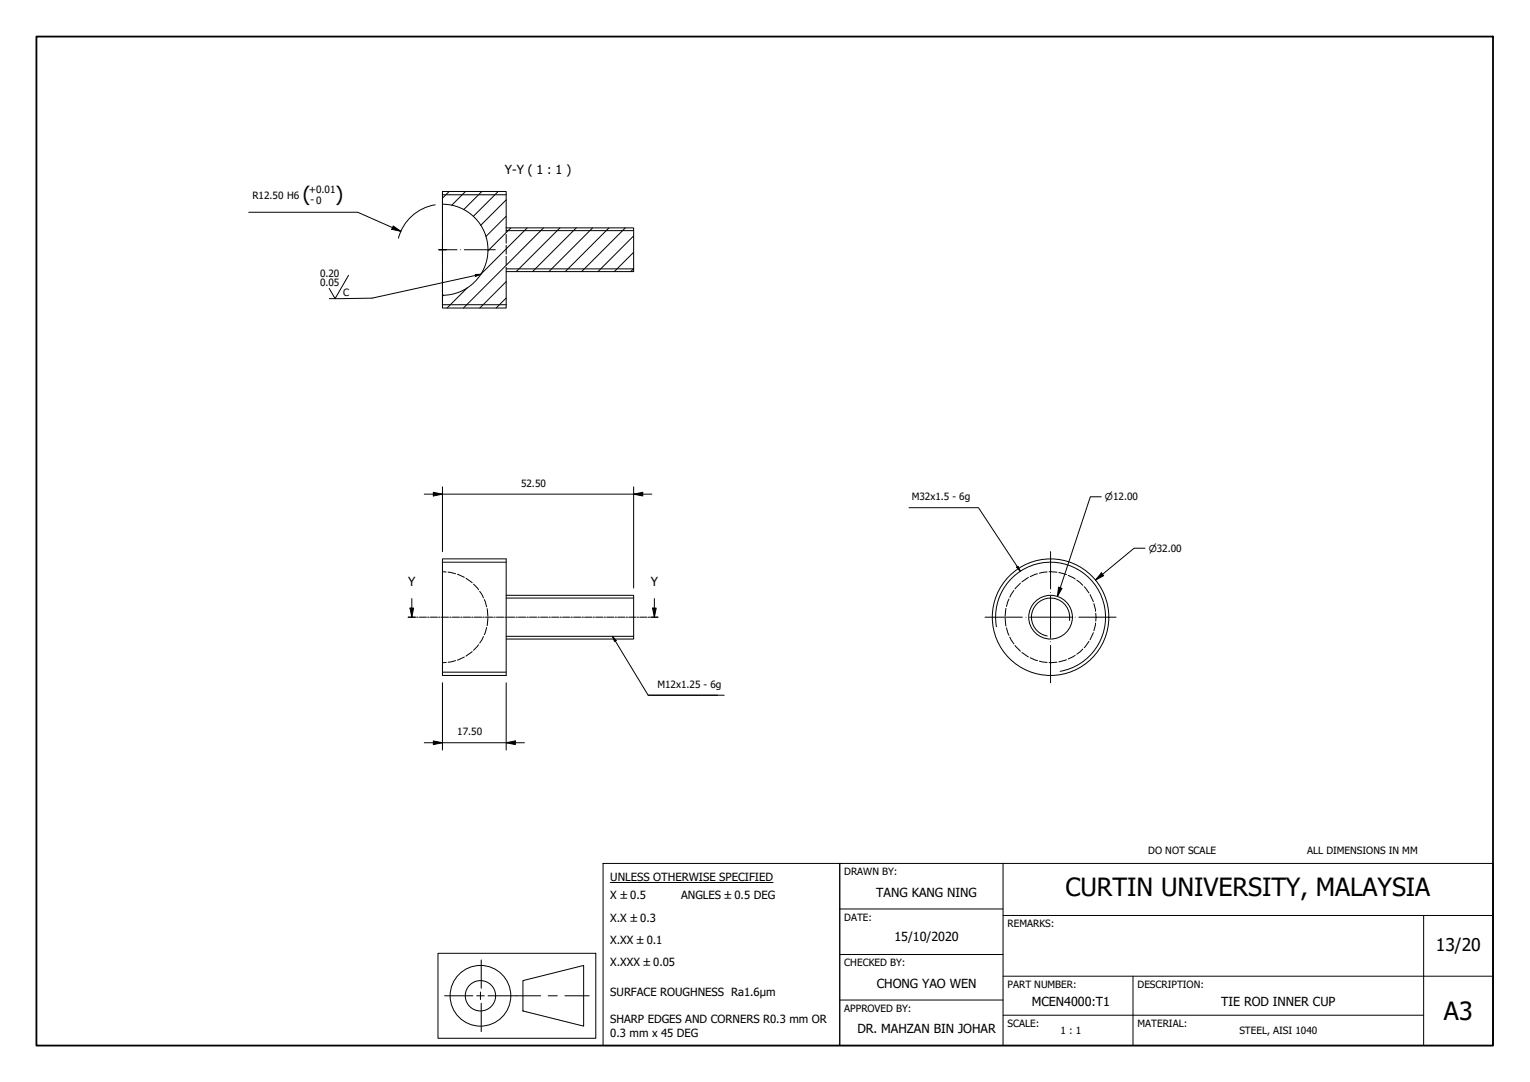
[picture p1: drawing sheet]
<svg xmlns="http://www.w3.org/2000/svg" width="420mm" height="297mm" viewBox="0 0 420 297" stroke-linecap="round" stroke-linejoin="round" font-family="sans-serif">
<!-- layer: Hatch (ISO) -->
<g fill="none" stroke="#000" stroke-width=".27">
<path d="M123.3 52.6l-1.8 1.8M127.8 52.6l-3.7 3.7M132.3 52.6l-5 5M136.8 52.6l-6.8 6.8M139 59.4l-5.6 5.5M139 54.9l-7 7M128.3 79l-5.5 5.6M139 77.3l-7.2 7.3M140.3 62.6l-6.3 6.3M144.8 62.6l-12.9 12.9M149.3 62.6l-22 22M153.8 62.6l-12 12"/>
<path d="M158.2 62.6l-12 12M162.7 62.6l-12 12M167.2 62.6l-12 12M171.7 62.6l-12 12M174 73.7l-.8 .9M174 69.3l-5.3 5.3M174 64.8l-9.8 9.8M121.8 81l-.3 .3M139 81.8l-2.8 2.8"/>
</g>
<!-- layer: Hidden (ISO) -->
<g fill="none" stroke="#000" stroke-width=".27">
<path d="M139 62.6v1.2M139 64.4v2.4M139 67.4v2.4M139 70.4v2.4M139 73.4v1.2M121.5 156.9l1 .1M123.1 157.1l2 .4M125.6 157.6l1.9 .9M128 158.8l1.7 1.2M282.4 158.5l-1.8 1.2M284.9 157.5l-2 .8M287.6 157l-2.2 .4"/>
<path d="M288.1 157l2.1 .1M290.8 157.2l2.1 .5M293.4 158l1.9 1M295.7 159.3l1.6 1.4M129.7 178.9l-1.7 1.2M130 160.3l1.4 1.6M131.4 177l-1.4 1.5M131.7 162.3l1.1 1.8M132.8 174.7l-1.1 1.8M133 164.6l.6 2M133.6 172.3l-.6 2M133.8 167.1l.2 2.1"/>
<path d="M134 169.7l-.2 2.1M276 169.7l.3 2.2M276.3 167l-.3 2.2M276.4 172.4l.7 2M277.1 164.5l-.7 2M277.3 174.9l1.1 1.9M278.4 162.1l-1.1 1.9M278.7 177.2l1.5 1.6M280.2 160.1l-1.5 1.6M280.6 179.1l1.8 1.2M295.3 179.9l-1.9 1M297.3 178.2l-1.6 1.4"/>
<path d="M297.7 161.1l1.3 1.7M299 176.1l-1.3 1.7M299.3 163.2l.9 2M300.2 173.7l-.9 1.9M300.4 165.7l.5 2.1M300.9 171l-.5 2.2M300.9 168.4v2.1M122.5 181.8l-1 .1M125.1 181.4l-2 .4M127.5 180.4l-1.9 .8M282.9 180.6l2 .8M285.4 181.5l2.2 .3"/>
<path d="M290.2 181.8l-2.1 .1M292.9 181.1l-2.1 .6"/>
</g>
<!-- layer: Visible (ISO) -->
<g fill="none" stroke="#000" stroke-width=".27">
<path d="M121.5 56.1a12.5 12.5 0 0 1 12.5 12.5 12.5 12.5 0 0 1-12.5 12.5M121.5 52.6h17.5v10h35v12h-35v10h-17.5zM121.5 153.4h17.5v32h-17.5zM139 163.4h35v12h-35"/>
<circle cx="288.5" cy="169.4" r="16"/>
<circle cx="288.5" cy="169.4" r="6"/>
</g>
<!-- layer: Visible Narrow (ISO) -->
<path d="M121.5 53.5h17.5M139 73.8h35M139 63.3h35M121.5 83.7h17.5M121.5 154.3h17.5M139 164.2h35M139 174.7h35M273.6 172.1a15.1 15.1 0 0 1 12.3-17.5 15.1 15.1 0 0 1 17.5 12.2 15.1 15.1 0 0 1-12.3 17.5M293.7 170.3a5.2 5.2 0 0 0-4.3-6 5.2 5.2 0 0 0-6.1 4.2 5.2 5.2 0 0 0 4.3 6.1M121.5 184.5h17.5" fill="none" stroke="#000" stroke-width=".27"/>
<!-- layer: Section Line (ISO) -->
<g fill="none" stroke="#000" stroke-width=".27">
<path d="M112.1 169.4h2M112.6 166.9h1l-.5 2.5zM113.1 164.3v5.1M114.4 169.4h.4M115.1 169.4h2M117.4 169.4h.4M118.2 169.4h1.9M120.5 169.4h.4M121.2 169.4h2M123.5 169.4h.4M124.2 169.4h2M126.5 169.4h.4"/>
<path d="M127.2 169.4h2M129.5 169.4h.4M130.3 169.4h1.9M132.6 169.4h.4M133.3 169.4h2M135.6 169.4h.4M136.3 169.4h2M138.6 169.4h.4M139.3 169.4h2M141.7 169.4h.3M142.4 169.4h2M144.7 169.4h.4"/>
<path d="M145.4 169.4h2M147.7 169.4h.4M148.4 169.4h2M150.7 169.4h.4M151.5 169.4h1.9M153.8 169.4h.4M154.5 169.4h2M156.8 169.4h.4M157.5 169.4h2M159.8 169.4h.4M160.5 169.4h2M162.9 169.4h.3"/>
<path d="M163.6 169.4h2M165.9 169.4h.4M166.6 169.4h2M168.9 169.4h.4M169.6 169.4h2M171.9 169.4h.4M172.7 169.4h1.9M175 169.4h.4M175.7 169.4h2M178 169.4h.4M178.7 169.4h2M179.2 166.9h1l-.5 2.5z"/>
<path d="M179.7 164.3v5.1"/>
</g>
<g fill="#000">
<path d="M112.6 166.9h1l-.5 2.5z" fill-rule="evenodd"/>
<path d="M179.2 166.9h1l-.5 2.5z" fill-rule="evenodd"/>
</g>
<!-- layer: Border (ISO) -->
<path d="M10 10h400v277h-400z" fill="none" stroke="#000" stroke-width=".5"/>
<!-- layer: Title (ISO) -->
<g fill="none" stroke="#000" stroke-width=".27">
<path d="M165.6 237h65v50h-65zM230.6 237h179.4v50h-179.4zM275.5 237v50M167.6 242.3h44.7M230.6 249.5h44.9M275.5 251.3h134.5M391 251.3v35.7M120.3 261.7h43.3v23.3h-43.3zM122.1 273.4h7.8M130.9 273.4h2.1M131.9 272.3v2.1M132.2 263.5v7.8"/>
<path d="M132.2 275.4v7.8M134 273.4h14.5M143.6 269.2l16.7-4.2v16.7l-16.7-4.2zM150.5 273.4h2.6M155.1 273.4h6.7M230.6 274.5h44.9M230.6 262h44.9M275.5 278.7h115.5M275.5 268h134.5M311.1 268v19"/>
<circle cx="131.9" cy="273.4" r="8.3"/>
<circle cx="131.9" cy="273.4" r="4.2"/>
</g>
<!-- layer: Dimension (ISO) -->
<g fill="none" stroke="#000" stroke-width=".27">
<path d="M68.3 58.3h30l11.8 5.2M119.5 56.2a12.5 12.5 0 0 0-10.1 9.2M108 62l2.1 1.5-2.5-.5zM116.5 135.7h62.5M119 135.2l2.5 .5-2.5 .5zM121.5 133.7v17.7M174 135.7l2.5-.5v1zM174 133.7v27.7M302.4 136.4h-3l-9 27.3M302.5 157.3l.6 .7-2.3 1.2zM314.4 150.5h-3l-10.6 8.7M290.7 161.2l.9 .3-1.2 2.2z"/>
<path d="M121.5 187.4v18.5M139 187.4v18.5M116.5 203.9h27.5M119 203.4l2.5 .5-2.5 .5zM139 203.9l2.5-.5v1z"/>
</g>
<g fill="#000">
<path d="M108 62l2.1 1.5-2.5-.5z" fill-rule="evenodd"/>
<path d="M119 135.2l2.5 .5-2.5 .5z" fill-rule="evenodd"/>
<path d="M174 135.7l2.5-.5v1z" fill-rule="evenodd"/>
<path d="M302.5 157.3l.6 .7-2.3 1.2z" fill-rule="evenodd"/>
<path d="M290.7 161.2l.9 .3-1.2 2.2z" fill-rule="evenodd"/>
<path d="M119 203.4l2.5 .5-2.5 .5z" fill-rule="evenodd"/>
<path d="M139 203.9l2.5-.5v1z" fill-rule="evenodd"/>
</g>
<!-- layer: Center Mark (ISO) -->
<g fill="none" stroke="#000" stroke-width=".27">
<path d="M121.5 54.1v8.5M120.5 68.6h1h-1M121.5 64.6v4v-1M121.5 69.6v-1v4M121.5 63.6h.1M121.5 73.6h.1M121.5 74.6v8.5M122.5 68.6h-1h4M126.5 68.6h.1M127.5 68.6h8.5M288.5 151.4v10.3M270.5 169.4h10.2"/>
<path d="M281.7 169.4h.1M282.8 169.4h11.4M288.5 162.7h.1M288.5 163.7v11.5M288.5 176.2h.1M288.5 177.2v10.2M295.2 169.4h.1M296.3 169.4h10.2"/>
</g>
<!-- layer: Symbol (ISO) -->
<path d="M95.7 75.6l-3.7 6.4-1.6-2.8M121.4 77.6l-19.2 4.2-11.8 .2M130.5 75.4l1.5-.1-1.4 .6zM132 75.3l-10.4 2.3M249.6 139.4h19.1l11.5 17.4M279.2 155.7l.4-.3 .6 1.4zM168.2 174.7l1 1.1-.4 .3zM168.2 174.7l9.8 16.2h19.1M178 190.9h20.9" fill="none" stroke="#000" stroke-width=".27"/>
<g fill="#000">
<path d="M130.5 75.4l1.5-.1-1.4 .6z" fill-rule="evenodd"/>
<path d="M279.2 155.7l.4-.3 .6 1.4z" fill-rule="evenodd"/>
<path d="M168.2 174.7l1 1.1-.4 .3z" fill-rule="evenodd"/>
</g>
<g font-size="6.9">
<text x="292.6" y="246.1">CURTIN UNIVERSITY, MALAYSIA</text>
<text x="396.5" y="280">A3</text>
</g>
<g font-size="5.5">
<text x="83.2" y="55.2">(</text>
<text x="92.1" y="55.2">)</text>
</g>
<text font-size="4.8" x="394.3" y="261.1">13/20</text>
<g font-size="3.4">
<text x="138.7" y="47.9">Y-Y ( 1 : 1 )</text>
<text x="112.1" y="160.8">Y</text>
<text x="178.7" y="160.8">Y</text>
<text x="240.6" y="246.2">TANG KANG NING</text>
<text x="245.6" y="258.4">15/10/2020</text>
<text x="240.8" y="271.2">CHONG YAO WEN</text>
<text x="283.4" y="276.2">MCEN4000:T1</text>
<text x="335.4" y="276.2">TIE ROD INNER CUP</text>
<text x="235.4" y="283.7">DR. MAHZAN BIN JOHAR</text>
</g>
<g font-size="3.1">
<text x="167.6" y="241.8">UNLESS OTHERWISE SPECIFIED</text>
<text x="167.6" y="246.9">X ±0.5</text>
<text x="187.1" y="246.9">ANGLES ±0.5 DEG</text>
<text x="167.6" y="253">X.X ±0.3</text>
<text x="167.6" y="259.1">X.XX ±0.1</text>
<text x="167.6" y="265.1">X.XXX ±0.05</text>
<text x="167.6" y="273.5">SURFACE ROUGHNESS Ra1.6µm</text>
<text x="167.6" y="280.9">SHARP EDGES AND CORNERS R0.3 mm OR</text>
<text x="167.6" y="284.6">0.3 mm x 45 DEG</text>
</g>
<g font-size="2.7">
<text x="84.8" y="53">+0.01</text>
<text x="69.3" y="54.6">R12.50 H6</text>
<text x="85.3" y="55.8">- 0</text>
<text x="87.9" y="75.9">0.20</text>
<text x="87.9" y="78.5">0.05</text>
<text x="94.2" y="81.1">C</text>
<text x="143.1" y="133.6">52.50</text>
<text x="250.4" y="137.3">M32x1.5 - 6g</text>
<text x="180.6" y="188.8">M12x1.25 - 6g</text>
<text x="125.6" y="201.9">17.50</text>
<text x="315.3" y="234.4">DO NOT SCALE</text>
<text x="359" y="234.4">ALL DIMENSIONS IN MM</text>
<text x="231.9" y="240.3">DRAWN BY:</text>
<text x="231.9" y="252.8">DATE:</text>
<text x="276.7" y="254.6">REMARKS:</text>
<text x="231.9" y="265.3">CHECKED BY:</text>
<text x="276.7" y="271.2">PART NUMBER:</text>
<text x="312.4" y="271.3">DESCRIPTION:</text>
<text x="231.9" y="277.8">APPROVED BY:</text>
<text x="276.7" y="282">SCALE:</text>
<text x="312.4" y="282">MATERIAL:</text>
<text x="291.3" y="284">1 : 1</text>
<text x="340.4" y="284">STEEL, AISI 1040</text>
</g>
<g font-size="2.6">
<text x="303.4" y="137.3">⌀12.00</text>
<text x="315.4" y="151.5">⌀32.00</text>
</g>
</svg>
